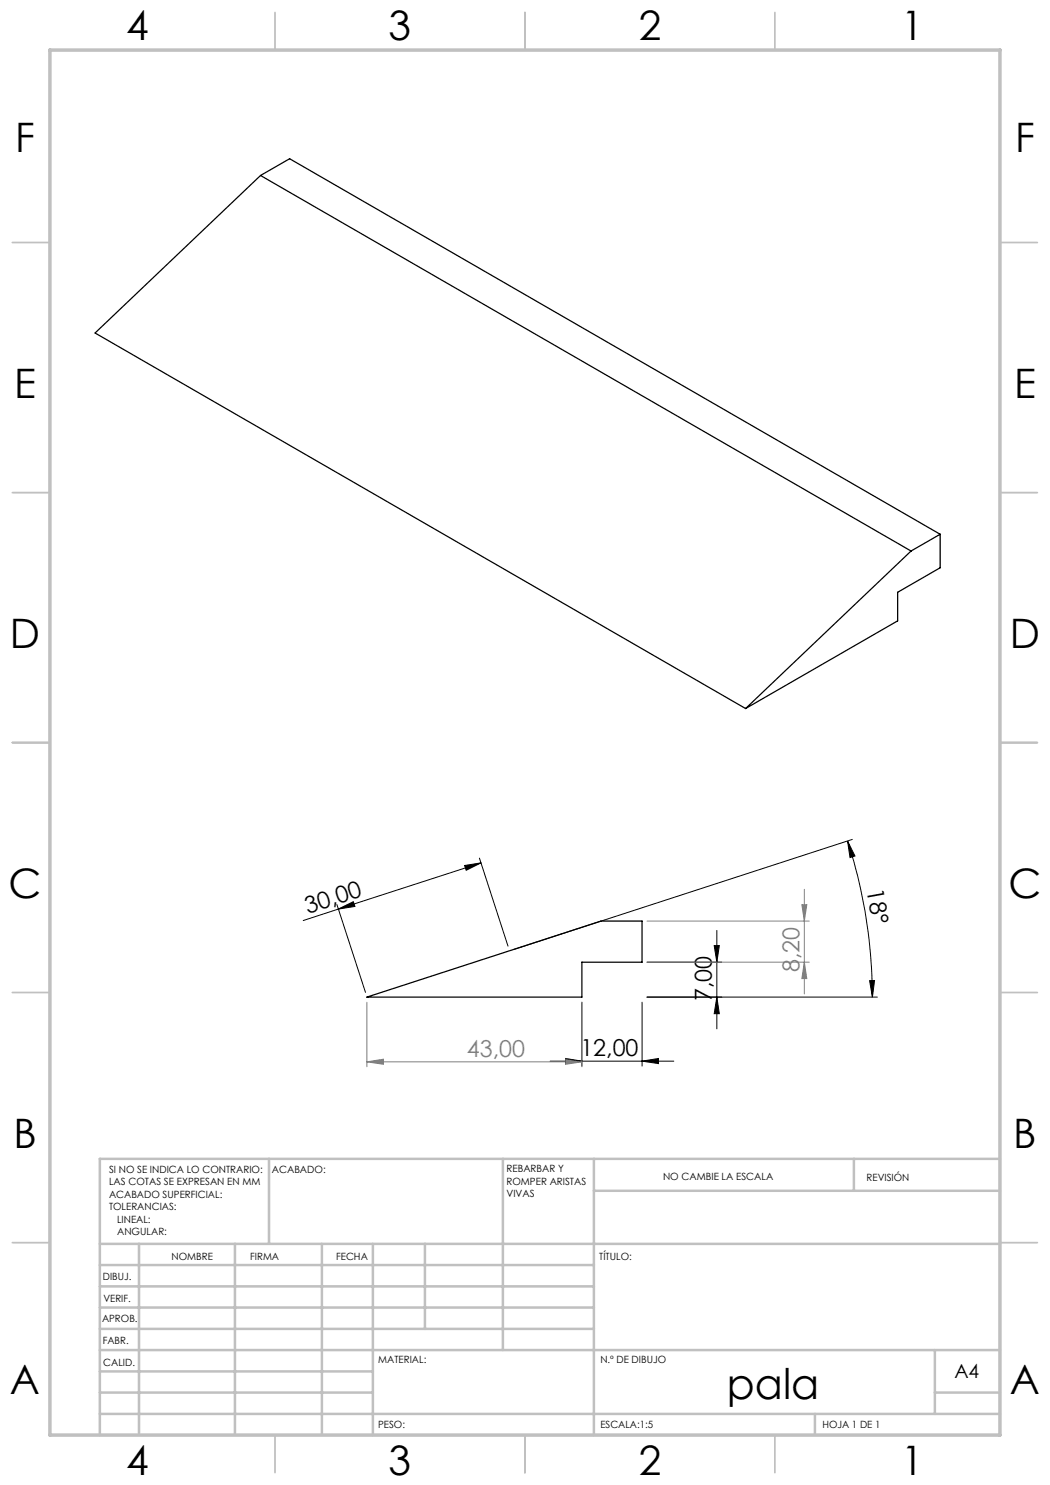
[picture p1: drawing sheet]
<svg xmlns="http://www.w3.org/2000/svg" width="210mm" height="297mm" viewBox="0 0 210 297" stroke-linecap="round" stroke-linejoin="round" font-family="sans-serif">
<g fill="none" stroke="#000" stroke-width=".2">
<path d="M92.9 173.1l3.3-.5-3 1.5zM95.9 171.6l5.7 17.6M96.2 172.6l-28.5 9.2M169.5 168.2l1.5 3-1 .3zM169.5 168.2a102 102 0 0 1 5 31.2M170.5 167.9l-67.6 22M67.4 180.9l5.7 17.6M67.7 181.8l-7.1 2.3M67.7 181.8l3-1.5 .3 1zM129.4 192.4h15M142.8 189.1h1.1l-.5 3.3zM143.4 186.1v19.7"/>
<path d="M143.4 199.4l.5 3.3h-1.1zM173.9 196.1h1l-.4 3.3zM175.5 199.4h-46.1M110 212.2h24.8M113.1 211.7l3.3 .5-3.3 .5zM116.4 200.4v12.8M128.4 212.2l3.3-.5v1zM128.4 200.4v12.8"/>
</g>
<path d="M160.9 177.9v20.9M129.4 184.2h32.5M129.4 192.4h32.5M160.4 180.9h1l-.5 3.3zM160.9 192.4l.5 3.3h-1zM73.4 212.4l3.3-.6v1.1zM73.4 200.4v13M73.4 212.4h43M113.1 211.8l3.3 .6-3.3 .5zM116.4 200.4v13" fill="none" stroke="#808080" stroke-width=".2"/>
<g fill="none" stroke="#c0c0c0" stroke-width=".35">
<path d="M55 2.5v7.5M105 2.5v7.5M155 2.5v7.5M2.5 48.5h7.5M200 48.5h7.5M2.5 98.5h7.5M200 98.5h7.5M2.5 148.5h7.5M200 148.5h7.5M2.5 198.5h7.5M200 198.5h7.5M2.5 248.5h7.5"/>
<path d="M200 248.5h7.5M55 287v7.5M105 287v7.5M155 287v7.5"/>
</g>
<g fill="none" stroke="#c0c0c0" stroke-width=".5">
<path d="M53.8 231.8v17M100.6 231.8v38.2M118.8 231.8v55.2M118.8 238.2h81.2M170.8 231.8v6.4M200 231.8h-180v55.2M20 248.8h180M20 257.3h98.8M20 253h98.8M27.8 248.8v38.2M47 248.8v38.2M64.4 248.8v38.2"/>
<path d="M74.6 248.8v38.2M85 248.8v17M20 265.8h98.8M20 261.5h98.8M20 278.5h54.6M20 274.3h54.6M20 270h180M187 278.5h13M187 270v12.8M20 282.8h180M163 282.8v4.2"/>
</g>
<path d="M10 10h190v277h-190z" fill="none" stroke="#c0c0c0" stroke-width=".7"/>
<g fill="#000">
<path d="M67.7 181.8l3-1.5 .3 1zM92.9 173.1l3.3-.5-3 1.5z"/>
<path d="M142.8 189.1h1.1l-.5 3.3zM143.4 199.4l.5 3.3h-1.1z"/>
<path d="M173.9 196.1h1l-.4 3.3zM169.5 168.2l1.5 3-1 .3z"/>
<path d="M113.1 211.7l3.3 .5-3.3 .5zM128.4 212.2l3.3-.5v1z"/>
</g>
<g fill="#808080">
<path d="M73.4 212.4l3.3-.6v1.1zM113.1 211.8l3.3 .6-3.3 .5z"/>
<path d="M160.4 180.9h1l-.5 3.3zM160.9 192.4l.5 3.3h-1z"/>
</g>
<path d="M52.1 35.1l-33.1 31.5 130.1 75.1M52.1 35.1l130.1 75.1M52.1 35.1l5.8-3.4 130.1 75.2M182.2 110.2l-33.1 31.5M188 106.9l-5.8 3.3M188 106.9v6.7l-8.5 4.9v5.7l-30.4 17.5M73.4 199.4l46.8-15.2h8.2v8.2h-12v7z" fill="none" stroke="#000" stroke-width=".25"/>
<text font-size="8.5" x="145.4" y="279.7">pala</text>
<g font-size="8.1">
<text x="25.2" y="8">4</text>
<text x="77.7" y="8">3</text>
<text x="127.7" y="8">2</text>
<text x="180.2" y="8">1</text>
<text x="3" y="30.4">F</text>
<text x="203" y="30.4">F</text>
<text x="2.8" y="79.6">E</text>
<text x="202.8" y="79.6">E</text>
<text x="2" y="129.6">D</text>
<text x="202" y="129.6">D</text>
<text x="1.7" y="179.6">C</text>
<text x="201.7" y="179.6">C</text>
<text x="2.7" y="229.6">B</text>
<text x="202.7" y="229.6">B</text>
<text x="2" y="278.9">A</text>
<text x="202" y="278.9">A</text>
<text x="25.2" y="295">4</text>
<text x="77.7" y="295">3</text>
<text x="127.7" y="295">2</text>
<text x="180.2" y="295">1</text>
</g>
<g font-size="4.7">
<text x="173.3" y="178" transform="rotate(80 173.3 178)">18°</text>
<text x="61.6" y="182.7" transform="rotate(-18 61.6 182.7)">30,00</text>
<text x="142.4" y="200.2" transform="rotate(-90 142.4 200.2)">7,00</text>
<text x="116.1" y="211.2">12,00</text>
</g>
<g font-size="4.7" fill="#808080">
<text x="159.9" y="194.4" transform="rotate(-90 159.9 194.4)">8,20</text>
<text x="93.4" y="211.3">43,00</text>
</g>
<text font-size="3.9" x="190.9" y="275.5">A4</text>
<g font-size="2">
<text x="21.8" y="234.6">SI NO SE INDICA LO CONTRARIO:</text>
<text x="21.8" y="237.1">LAS COTAS SE EXPRESAN EN MM</text>
<text x="21.8" y="239.6">ACABADO SUPERFICIAL:</text>
<text x="54.4" y="234.6">ACABADO:</text>
<text x="101.3" y="234.5">REBARBAR Y</text>
<text x="101.3" y="237">ROMPER ARISTAS</text>
<text x="101.3" y="239.5">VIVAS</text>
<text x="132.6" y="236">NO CAMBIE LA ESCALA</text>
<text x="173.3" y="236.2">REVISIÓN</text>
<text x="21.8" y="242.1">TOLERANCIAS:</text>
<text x="23.4" y="244.6">LINEAL:</text>
<text x="23.4" y="247.1">ANGULAR:</text>
<text x="34.3" y="252">NOMBRE</text>
<text x="50" y="251.9">FIRMA</text>
<text x="67.2" y="251.9">FECHA</text>
<text x="119.9" y="251.9">TÍTULO:</text>
<text x="20.6" y="256.1">DIBUJ.</text>
<text x="20.7" y="260.3">VERIF.</text>
<text x="20.4" y="264.4">APROB.</text>
<text x="20.5" y="268.8">FABR.</text>
<text x="20.7" y="273.1">CALID.</text>
<text x="75.6" y="272.5">MATERIAL:</text>
<text x="120.1" y="272.5">N.º DE DIBUJO</text>
<text x="75.6" y="285.5">PESO:</text>
<text x="120.1" y="285.6">ESCALA:1:5</text>
<text x="164.5" y="285.6">HOJA 1 DE 1</text>
</g>
</svg>
